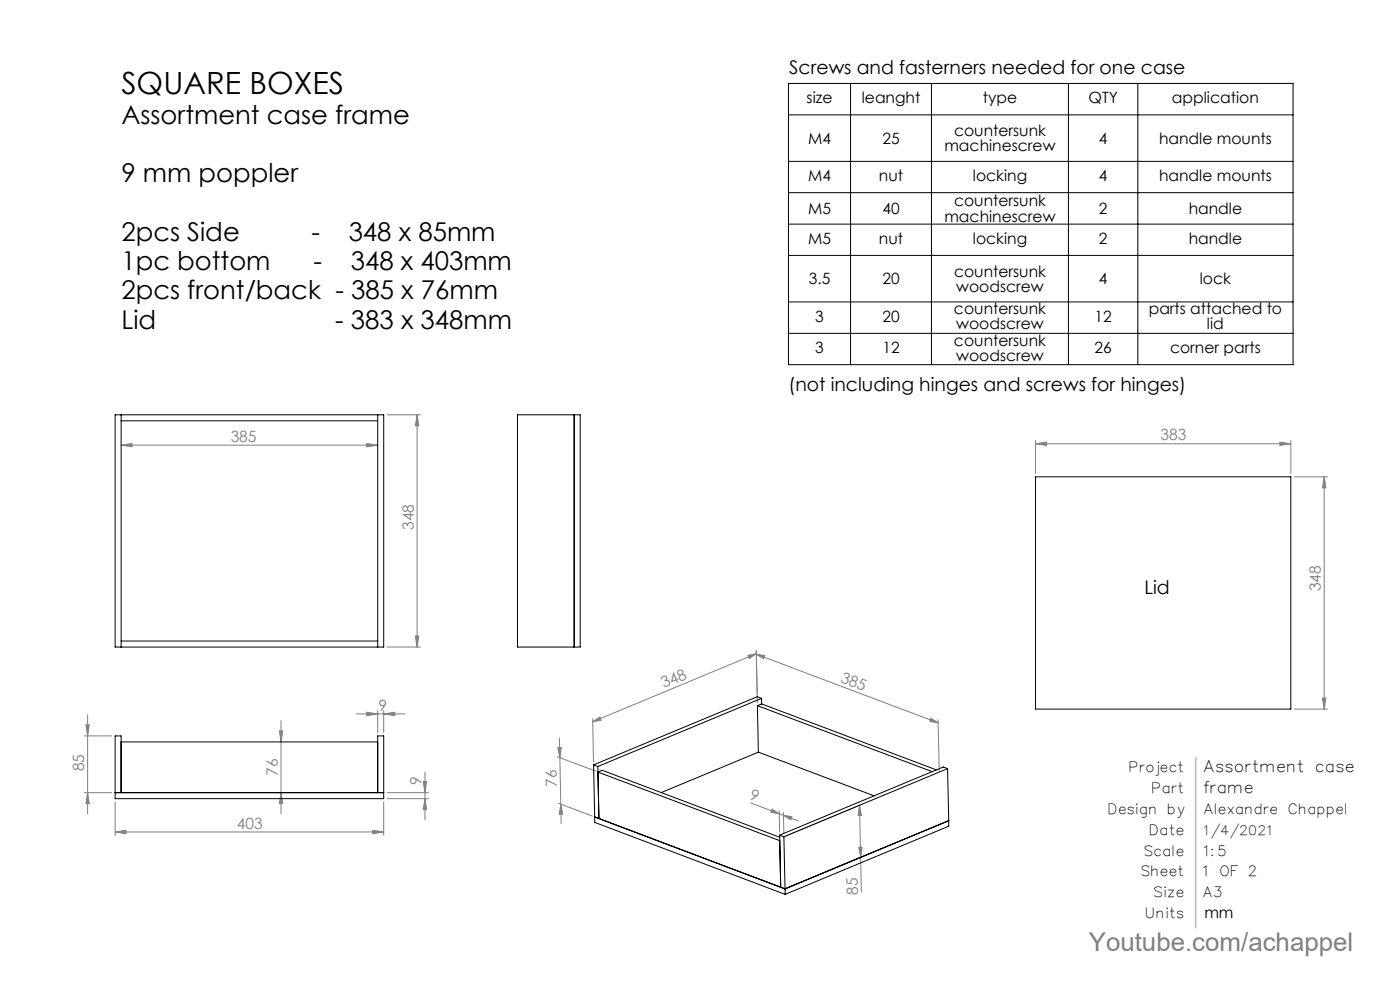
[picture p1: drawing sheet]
<svg xmlns="http://www.w3.org/2000/svg" width="420mm" height="297mm" viewBox="0 0 420 297" stroke-linecap="round" stroke-linejoin="round" font-family="sans-serif">
<g fill="none" stroke="#808080" stroke-width=".3">
<path d="M36.3 133.4l3.3-.5v1zM36.3 133.4h77M110 132.9l3.3 .5-3.3 .5zM116.1 124.3h10M125.1 124.3l.5 3.3h-1zM125.1 124.3v69.6M310.7 133l3.3-.5v1zM310.7 132v9.9M310.7 133h76.5M384 132.5l3.2 .5-3.2 .5zM387.2 132v9.9M388.3 142.9h10"/>
<path d="M397.3 142.9l.5 3.3h-1.1zM397.3 142.9v69.6M116.1 193.9h10M124.6 190.6h1l-.5 3.3zM224.4 196.4l2.5-.5-2.1 1.4zM226.9 195.1l.3 15.5M226.9 195l.3 12.9M226.9 196.1l54.5 20.5M226.9 196.1l2.5 .4-.3 .9zM226.9 195.9l-49.1 20.4M25.8 217.2h1l-.5 3.4zM26.3 214.2v29.7"/>
<path d="M83.8 219h1l-.5 3.4zM84.3 216v27.9M107 214h14.5M110 213.5l3.3 .5-3.3 .5zM113.3 213v6.6M115.1 214l3.3-.5v1zM115.1 213v6.6M177.8 216.3l2.2-1.4 .3 .9zM177.8 215.4l.2 12.9M279.3 215.3l2.1 1.3-2.5-.4zM281.4 215.7l.4 15.4M388.3 212.5h10"/>
<path d="M396.7 209.2h1.1l-.5 3.3zM25.3 237.6h8.2M25.3 220.6h8.2M26.3 237.6l.5 3.2h-1zM84.3 237.6l.5 3.2h-1zM116.1 237.6h12.4M116.1 239.4h12.4M127 234.2h1l-.5 3.4zM127.5 239.4l.5 3.2h-1zM127.5 231.3v14.4M167.2 226.8l11.5 4.3M167.4 224h1l-.4 3z"/>
<path d="M167.8 221.2l.2 5.8M168 227l.3 19.8M34.5 249.3l3.3-.5v1.1zM34.5 240.3v10.1M34.5 249.3h80.6M111.8 248.8l3.3 .5-3.3 .6zM115.1 240.3v10.1M167.5 240.7l10.2 3.9M168.2 241l.6 3h-1zM225.2 240.6l14.3 5.5M231.6 242.5l2.2 1.4-2.6-.5zM233.8 243l.1 6.4"/>
<path d="M235 243.4l.2 6.5M235.1 244.4l2.5 .4-.4 .9zM257.6 253.9h1l-.4 3.1zM257.8 241.4l.4 15.6M257.8 241.4l.6 3h-1zM258.2 257l.2 10.4M258.6 241l-22.7 9.5M258.9 256.6l-22.7 9.5"/>
</g>
<path d="M236.5 25h151.4v84.3h-151.4zM236.5 34.4h151.4M255.2 25v84.3M279.4 25v84.3M320.5 25v84.3M341.3 25v84.3M236.5 48.4h151.4M236.5 57.7h151.4M236.5 67.2h151.4M236.5 76.5h151.4M236.5 90.5h151.4M236.5 99.9h151.4" fill="none" stroke="#000" stroke-width=".3"/>
<path d="M358.7 227v51.1" fill="none" stroke="#c0c0c0" stroke-width=".5"/>
<g fill="#808080">
<path d="M235.1 244.4l2.5 .4-.4 .9zM231.6 242.5l2.2 1.4-2.6-.5z"/>
<path d="M111.8 248.8l3.3 .5-3.3 .6zM34.5 249.3l3.3-.5v1.1zM115.1 214l3.3-.5v1zM110 213.5l3.3 .5-3.3 .5zM384 132.5l3.2 .5-3.2 .5zM310.7 133l3.3-.5v1z"/>
<path d="M36.3 133.4l3.3-.5v1zM110 132.9l3.3 .5-3.3 .5z"/>
<path d="M224.4 196.4l2.5-.5-2.1 1.4zM177.8 216.3l2.2-1.4 .3 .9z"/>
<path d="M26.3 237.6l.5 3.2h-1zM25.8 217.2h1l-.5 3.4zM84.3 237.6l.5 3.2h-1zM83.8 219h1l-.5 3.4z"/>
<path d="M396.7 209.2h1.1l-.5 3.3zM397.3 142.9l.5 3.3h-1.1z"/>
<path d="M125.1 124.3l.5 3.3h-1zM124.6 190.6h1l-.5 3.3zM127 234.2h1l-.5 3.4zM127.5 239.4l.5 3.2h-1z"/>
<path d="M168.2 241l.6 3h-1zM167.4 224h1l-.4 3z"/>
<path d="M257.8 241.4l.6 3h-1zM257.6 253.9h1l-.4 3.1z"/>
<path d="M226.9 196.1l2.5 .4-.3 .9zM279.3 215.3l2.1 1.3-2.5-.4z"/>
</g>
<g fill="none" stroke="#000" stroke-width=".3">
<path d="M34.5 124.3h80.6v69.6h-80.6zM36.3 124.3v69.6M36.3 126.1h77M113.3 124.3v69.6M155.3 124.3h18.8v69.6h-18.8zM172.3 124.3v69.6M310.7 142.9h76.5v69.6h-76.5zM36.3 192.1h77M227.2 211.5l.3 13.9M227.2 211.5l52.5 19.8M228.5 209.3l-1.3-.5-49.1 20.4M228.5 209.3l-49.1 20.4"/>
<path d="M228.5 209.3v1.7M228.5 211l-1.3 .5M228.5 211l52.5 19.7M34.5 237.6h80.6M36.3 237.6v-17h-1.8v18.8h80.6v-18.8h-1.8v17M36.3 222.4h77M178.1 229.2l.3 15.6M178.1 229.2l1.3 .5M179.4 229.7l.3 15.6M227.5 225.4l-29.1 12.1M227.5 225.4l34.7 13.1M284.3 230.4l-1.3-.5-49.1 20.4"/>
<path d="M284.3 230.4l-49.1 20.4M284.3 230.4l.3 15.6M178.4 244.8l1.3 .5M178.4 244.8l57.1 21.6M178.4 244.8v1.7l57.1 21.5M179.7 245.3l54.5 20.6M233.9 250.3l1.3 .5M233.9 250.3l.3 15.6M233.9 250.9l-53.2-20-1.3 .5 54.5 20.6M235.2 250.8l.3 17.2M284.6 246l-49.1 20.4M284.6 246v1.6l-49.1 20.4"/>
<path d="M234.2 265.9l1.3 .5"/>
</g>
<text font-size="9.2" x="36.4" y="28.1">SQUARE BOXES</text>
<g font-size="7.8">
<text x="36.4" y="37.2">Assortment case frame</text>
<text x="36.4" y="54.7">9 mm poppler</text>
<text x="36.4" y="72.2">2pcs Side</text>
<text x="93.4" y="72.2">-</text>
<text x="104.6" y="72.2">348 x 85mm</text>
<text x="36.4" y="81">1pc bottom</text>
<text x="94" y="81">-</text>
<text x="105.2" y="81">348 x 403mm</text>
<text x="36.4" y="89.7">2pcs front/back - 385 x 76mm</text>
<text x="36.4" y="98.5">Lid</text>
<text x="100.6" y="98.5">- 383 x 348mm</text>
</g>
<text font-size="7.8" fill="#808080" x="326.6" y="285.1">Youtube.com/achappel</text>
<g font-size="5.6">
<text x="236.8" y="22.2">Screws and fasterners needed for one case</text>
<text x="236.5" y="117.1">(not including hinges and screws for hinges)</text>
<text x="343.3" y="177.9">Lid</text>
</g>
<g font-size="4.8">
<text x="361.3" y="231.5">Assortment case</text>
<text x="361.3" y="237.7">frame</text>
</g>
<g font-size="4.7">
<text x="242" y="31">size</text>
<text x="258.5" y="31">leanght</text>
<text x="294.9" y="31">type</text>
<text x="326.5" y="31">QTY</text>
<text x="351.6" y="31">application</text>
<text x="286.2" y="40.8">countersunk</text>
<text x="242.4" y="43.1">M4</text>
<text x="264.7" y="43.1">25</text>
<text x="283.3" y="45.3">machinescrew</text>
<text x="329.7" y="43.1">4</text>
<text x="347.7" y="43.1">handle mounts</text>
<text x="242.4" y="54.3">M4</text>
<text x="263.7" y="54.3">nut</text>
<text x="291.9" y="54.3">locking</text>
<text x="329.7" y="54.3">4</text>
<text x="347.7" y="54.3">handle mounts</text>
<text x="242.4" y="64.1">M5</text>
<text x="264.7" y="64.1">40</text>
<text x="286.2" y="61.9">countersunk</text>
<text x="329.7" y="64.1">2</text>
<text x="356.6" y="64.1">handle</text>
<text x="283.3" y="66.4">machinescrew</text>
<text x="242.4" y="73.1">M5</text>
<text x="263.7" y="73.1">nut</text>
<text x="291.9" y="73.1">locking</text>
<text x="329.7" y="73.1">2</text>
<text x="356.6" y="73.1">handle</text>
<text x="286.2" y="82.9">countersunk</text>
<text x="242.6" y="85.2">3.5</text>
<text x="264.7" y="85.2">20</text>
<text x="286.8" y="87.5">woodscrew</text>
<text x="329.7" y="85.2">4</text>
<text x="360" y="85.2">lock</text>
<text x="286.2" y="94.2">countersunk</text>
<text x="344.6" y="94.2">parts attached to</text>
<text x="244.6" y="96.4">3</text>
<text x="264.7" y="96.4">20</text>
<text x="286.8" y="98.7">woodscrew</text>
<text x="328.4" y="96.4">12</text>
<text x="362.1" y="98.7">lid</text>
<text x="244.6" y="105.8">3</text>
<text x="264.7" y="105.8">12</text>
<text x="286.2" y="103.6">countersunk</text>
<text x="328.4" y="105.8">26</text>
<text x="351" y="105.8">corner parts</text>
<text x="286.8" y="108.1">woodscrew</text>
<text x="361.3" y="275.1">mm</text>
</g>
<g font-size="4.7" fill="#808080">
<text x="348.2" y="132">383</text>
<text x="69.2" y="132.4">385</text>
<text x="124.1" y="158.8" transform="rotate(-90 124.1 158.8)">348</text>
<text x="396.3" y="177.2" transform="rotate(-90 396.3 177.2)">348</text>
<text x="199.2" y="206.3" transform="rotate(-23 199.2 206.3)">348</text>
<text x="252" y="204.4" transform="rotate(21 252 204.4)">385</text>
<text x="113.5" y="212.9">9</text>
<text x="25.3" y="231.2" transform="rotate(-90 25.3 231.2)">85</text>
<text x="83.3" y="232.5" transform="rotate(-90 83.3 232.5)">76</text>
<text x="126.5" y="235.2" transform="rotate(-90 126.5 235.2)">9</text>
<text x="167.1" y="235.8" transform="rotate(-91 167.1 235.8)">76</text>
<text x="224.7" y="239.3" transform="rotate(21 224.7 239.3)">9</text>
<text x="71.1" y="248.3">403</text>
<text x="257.4" y="268.2" transform="rotate(-91 257.4 268.2)">85</text>
</g>
<g font-size="4.2">
<text x="339.1" y="231.5">Project</text>
<text x="345.9" y="237.7">Part</text>
<text x="332.7" y="244">Design by</text>
<text x="361.3" y="244">Alexandre Chappel</text>
<text x="345.1" y="250.2">Date</text>
<text x="343.5" y="256.4">Scale</text>
<text x="361.3" y="256.4">1:5</text>
<text x="342.6" y="262.7">Sheet</text>
<text x="361.2" y="262.7">1 OF 2</text>
<text x="346.5" y="268.9">Size</text>
<text x="361.1" y="268.9">A3</text>
<text x="343.9" y="275.1">Units</text>
</g>
<text font-size="3.9" x="361.3" y="250.2">1/4/2021</text>
</svg>
